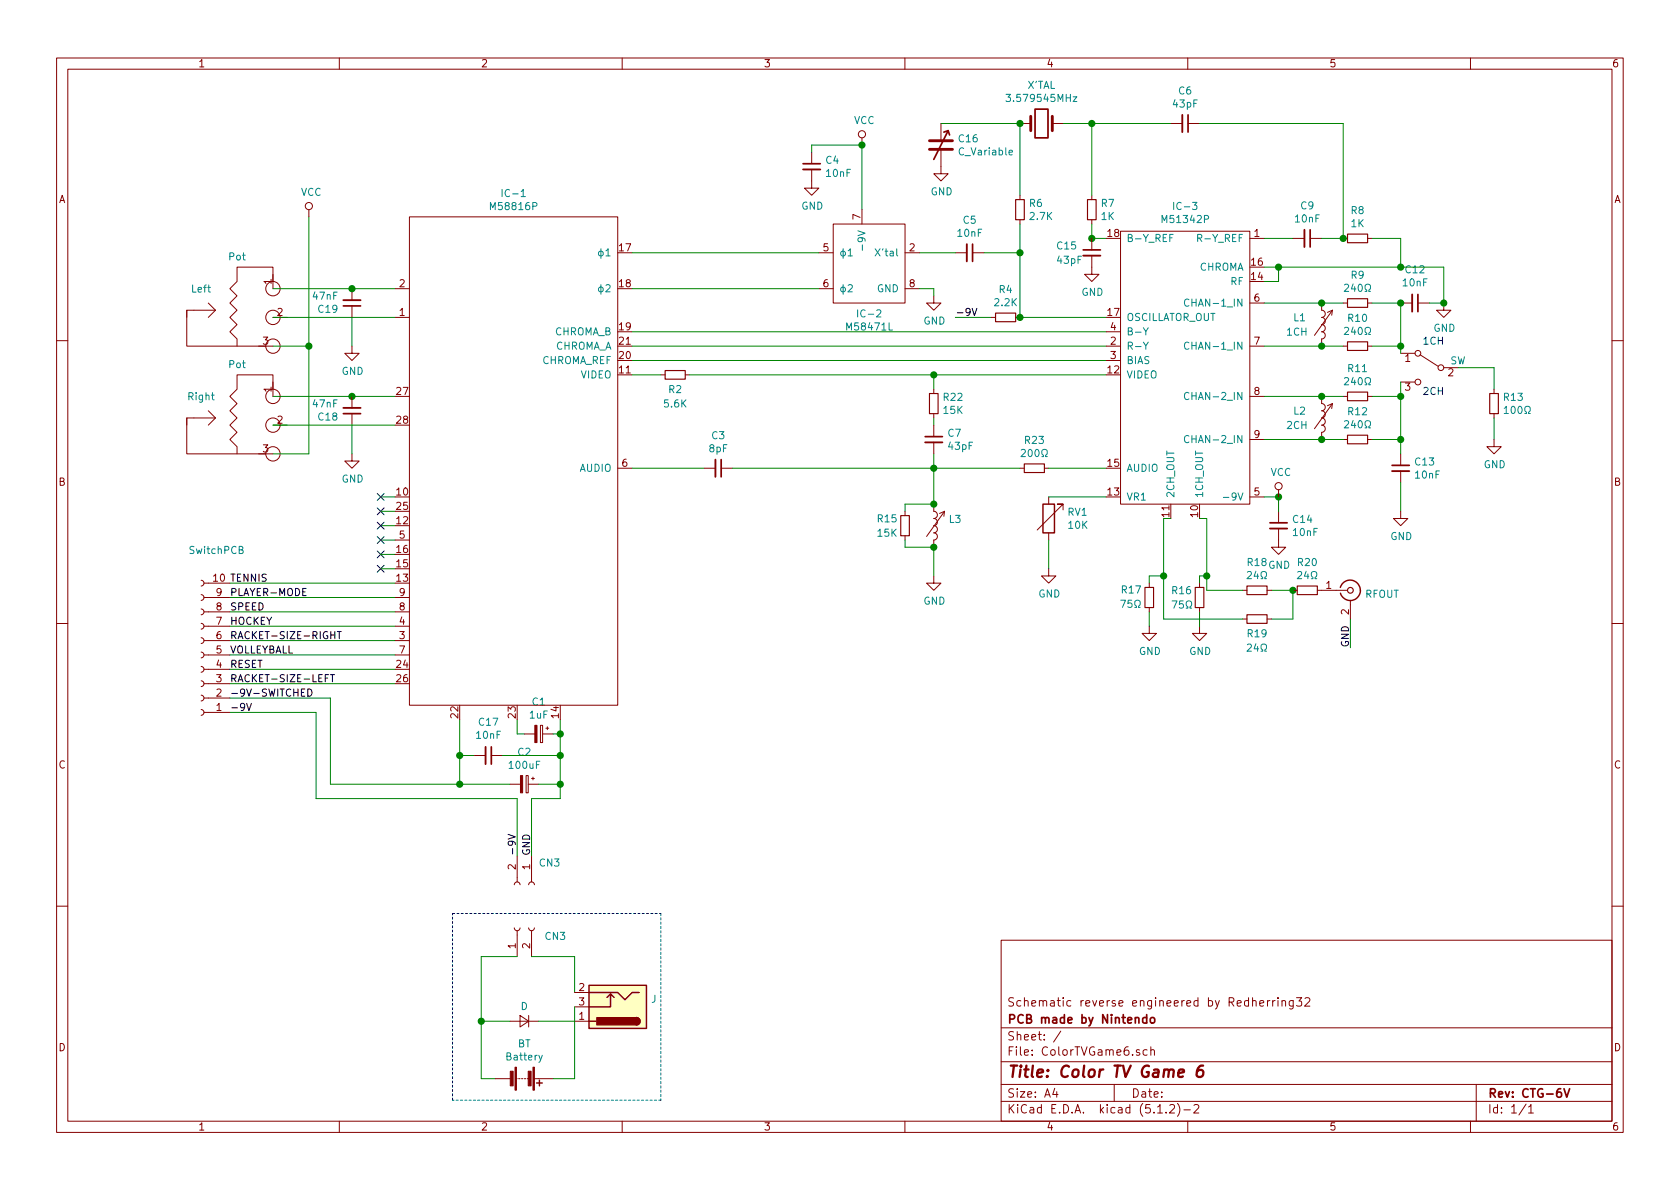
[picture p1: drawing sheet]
EESchema Schematic File Version 4
EELAYER 29 0
EELAYER END
$Descr A4 11693 8268
encoding utf-8
Sheet 1 1
Title "Color TV Game 6"
Date ""
Rev "CTG-6V"
Comp "PCB made by Nintendo "
Comment1 "Schematic reverse engineered by Redherring32"
Comment2 ""
Comment3 ""
Comment4 ""
$EndDescr
Wire Wire Line
	4400 3250 4900 3250
Wire Wire Line
	4400 2600 4600 2600
Wire Wire Line
	4400 2500 7700 2500
Wire Wire Line
	7700 2400 4400 2400
Wire Wire Line
	4400 2300 7700 2300
$Comp
L Device:C_Small C3
U 1 1
P 5000 3250
F 0 "C3" V 4771 3250 50  0000 C CNN
F 1 "8pF" V 4862 3250 50  0000 C CNN
F 2 "" H 5000 3250 50  0001 C CNN
F 3 "~" H 5000 3250 50  0001 C CNN
	1    5000 3250
	0    1    1    0   
$EndComp
Wire Wire Line
	5100 3250 6500 3250
$Comp
L Device:R_Small R23
U 1 1
P 7200 3250
F 0 "R23" V 7004 3250 50  0000 C CNN
F 1 "200Ω" V 7095 3250 50  0000 C CNN
F 2 "" H 7200 3250 50  0001 C CNN
F 3 "~" H 7200 3250 50  0001 C CNN
	1    7200 3250
	0    1    1    0   
$EndComp
Wire Wire Line
	7300 3250 7700 3250
$Comp
L Device:R_Small R2
U 1 1
P 4700 2600
F 0 "R2" V 4800 2600 50  0000 C CNN
F 1 "5.6K" V 4900 2600 50  0000 C CNN
F 2 "" H 4700 2600 50  0001 C CNN
F 3 "~" H 4700 2600 50  0001 C CNN
	1    4700 2600
	0    1    1    0   
$EndComp
Wire Wire Line
	4800 2600 6500 2600
$Comp
L Connector:Conn_01x10_Female SwitchPCB
U 1 1
P 1400 4550
F 0 "SwitchPCB" H 1292 3825 50  0000 C CNN
F 1 " " H 1292 3916 50  0000 C CNN
F 2 "" H 1400 4550 50  0001 C CNN
F 3 "~" H 1400 4550 50  0001 C CNN
	1    1400 4550
	-1   0    0    1   
$EndComp
Text Label 1600 4950 0    50   ~ 0
-9V
Wire Wire Line
	1600 4850 2300 4850
Wire Wire Line
	3200 5450 3200 5250
$Comp
L Connector:Conn_01x02_Female CN3
U 1 1
P 3700 6150
F 0 "CN3" V 3546 6198 50  0000 L CNN
F 1 " " V 3637 6198 50  0000 L CNN
F 2 "" H 3700 6150 50  0001 C CNN
F 3 "~" H 3700 6150 50  0001 C CNN
	1    3700 6150
	0    1    1    0   
$EndComp
Wire Wire Line
	3600 5550 2200 5550
Wire Wire Line
	2200 5550 2200 4950
Wire Wire Line
	1600 4950 2200 4950
Wire Wire Line
	3600 5550 3600 5950
Text Label 1600 4850 0    50   ~ 0
-9V-SWITCHED
$Comp
L Device:CP_Small C1
U 1 1
P 3750 5100
F 0 "C1" V 3525 5100 50  0000 C CNN
F 1 "1uF" V 3616 5100 50  0000 C CNN
F 2 "" H 3750 5100 50  0001 C CNN
F 3 "~" H 3750 5100 50  0001 C CNN
	1    3750 5100
	0    1    1    0   
$EndComp
Wire Wire Line
	3900 5000 3900 5100
Wire Wire Line
	3900 5100 3850 5100
Wire Wire Line
	3600 5000 3600 5100
Wire Wire Line
	3600 5100 3650 5100
Wire Wire Line
	3900 5100 3900 5250
Wire Wire Line
	3700 5550 3700 5950
Connection ~ 3900 5100
Text Label 3700 5950 1    50   ~ 0
GND
Text Label 3600 5950 1    50   ~ 0
-9V
$Comp
L Connector:Conn_01x02_Female CN3
U 1 1
P 3600 6450
F 0 "CN3" V 3538 6262 50  0000 R CNN
F 1 " " V 3447 6262 50  0000 R CNN
F 2 "" H 3600 6450 50  0001 C CNN
F 3 "~" H 3600 6450 50  0001 C CNN
	1    3600 6450
	0    -1   -1   0   
$EndComp
$Comp
L Device:D_Small D
U 1 1
P 3650 7100
F 0 "D" H 3650 7000 50  0000 C CNN
F 1 " " H 3650 6986 50  0000 C CNN
F 2 "" V 3650 7100 50  0001 C CNN
F 3 "~" V 3650 7100 50  0001 C CNN
	1    3650 7100
	-1   0    0    1   
$EndComp
Wire Wire Line
	3350 6650 3600 6650
Wire Wire Line
	4000 6900 4000 6650
Wire Wire Line
	4000 6650 3700 6650
Wire Wire Line
	3350 7500 3350 7100
Wire Wire Line
	3450 7500 3350 7500
$Comp
L Device:Battery BT
U 1 1
P 3650 7500
F 0 "BT" V 3405 7500 50  0000 C CNN
F 1 "Battery" V 3496 7500 50  0000 C CNN
F 2 "" V 3650 7560 50  0001 C CNN
F 3 "~" V 3650 7560 50  0001 C CNN
	1    3650 7500
	0    1    1    0   
$EndComp
$Comp
L Connector:Barrel_Jack_Switch J
U 1 1
P 4300 7000
F 0 "J" H 4070 6950 50  0000 R CNN
F 1 " " H 4070 7041 50  0000 R CNN
F 2 "" H 4350 6960 50  0001 C CNN
F 3 "~" H 4350 6960 50  0001 C CNN
	1    4300 7000
	-1   0    0    1   
$EndComp
Wire Wire Line
	4000 7100 3750 7100
Wire Wire Line
	3550 7100 3350 7100
Connection ~ 3350 7100
Wire Wire Line
	3350 6650 3350 7100
Wire Notes Line
	3150 6350 4600 6350
Wire Notes Line
	4600 6350 4600 7650
Wire Notes Line
	4600 7650 3150 7650
Wire Notes Line
	3150 7650 3150 6350
Wire Wire Line
	3900 5550 3700 5550
Wire Wire Line
	2300 5450 3200 5450
$Comp
L Device:CP_Small C2
U 1 1
P 3650 5450
F 0 "C2" V 3425 5450 50  0000 C CNN
F 1 "100uF" V 3516 5450 50  0000 C CNN
F 2 "" H 3650 5450 50  0001 C CNN
F 3 "~" H 3650 5450 50  0001 C CNN
	1    3650 5450
	0    1    1    0   
$EndComp
$Comp
L Device:C_Small C17
U 1 1
P 3400 5250
F 0 "C17" V 3629 5250 50  0000 C CNN
F 1 "10nF" V 3538 5250 50  0000 C CNN
F 2 "" H 3400 5250 50  0001 C CNN
F 3 "~" H 3400 5250 50  0001 C CNN
	1    3400 5250
	0    1    -1   0   
$EndComp
Wire Wire Line
	3750 5450 3900 5450
Connection ~ 3900 5450
Wire Wire Line
	3900 5450 3900 5550
Wire Wire Line
	3550 5450 3200 5450
Connection ~ 3200 5450
Wire Wire Line
	3300 5250 3200 5250
Connection ~ 3200 5250
Wire Wire Line
	3200 5250 3200 5000
Wire Wire Line
	3500 5250 3900 5250
Connection ~ 3900 5250
Wire Wire Line
	3900 5250 3900 5450
Wire Wire Line
	2300 4850 2300 5450
Wire Wire Line
	1600 4750 2750 4750
Wire Wire Line
	1600 4650 2750 4650
NoConn ~ 2650 3450
Wire Wire Line
	2650 3450 2750 3450
Wire Wire Line
	2750 3650 2650 3650
NoConn ~ 2650 3650
Wire Wire Line
	2750 4150 1600 4150
Wire Wire Line
	2750 4250 1600 4250
Wire Wire Line
	1600 4350 2750 4350
Wire Wire Line
	2750 4450 1600 4450
Wire Wire Line
	2750 4550 1600 4550
NoConn ~ 2650 3950
Wire Wire Line
	2650 3950 2750 3950
NoConn ~ 2650 3850
Wire Wire Line
	2650 3850 2750 3850
NoConn ~ 2650 3550
Wire Wire Line
	2650 3550 2750 3550
NoConn ~ 2650 3750
Wire Wire Line
	2650 3750 2750 3750
$Comp
L ColorTVGame6:Pot Left
U 1 1
P 1650 2250
F 0 "Left" H 1400 2500 50  0000 C CNN
F 1 "Pot" H 1650 2724 50  0000 C CNN
F 2 "" H 1650 2600 50  0001 C CNN
F 3 "" H 1650 2600 50  0001 C CNN
	1    1650 2250
	1    0    0    -1  
$EndComp
Wire Wire Line
	2750 2000 2450 2000
$Comp
L ColorTVGame6:Pot Right
U 1 1
P 1650 3000
F 0 "Right" H 1400 3250 50  0000 C CNN
F 1 "Pot" H 1650 3474 50  0000 C CNN
F 2 "" H 1650 3350 50  0001 C CNN
F 3 "" H 1650 3350 50  0001 C CNN
	1    1650 3000
	1    0    0    -1  
$EndComp
$Comp
L ColorTVGame6:M58816P IC-1
U 1 1
P 3550 3200
F 0 "IC-1" H 3575 5065 50  0000 C CNN
F 1 "M58816P" H 3575 4974 50  0000 C CNN
F 2 "" H 3550 4950 50  0001 C CNN
F 3 "" H 3550 4950 50  0001 C CNN
	1    3550 3200
	1    0    0    -1  
$EndComp
Wire Wire Line
	1900 2400 2150 2400
Wire Wire Line
	2150 2400 2150 3150
Wire Wire Line
	2150 3150 1900 3150
Wire Wire Line
	2150 2400 2150 1500
Connection ~ 2150 2400
$Comp
L Device:C_Small C19
U 1 1
P 2450 2100
F 0 "C19" H 2542 2146 50  0000 L CNN
F 1 "47nF" H 2542 2055 50  0000 L CNN
F 2 "" H 2450 2100 50  0001 C CNN
F 3 "~" H 2450 2100 50  0001 C CNN
	1    2450 2100
	-1   0    0    1   
$EndComp
Connection ~ 2450 2000
Wire Wire Line
	2450 2000 1900 2000
Wire Wire Line
	2450 2400 2450 2200
Wire Wire Line
	2450 3150 2450 2950
Wire Wire Line
	7700 1650 7600 1650
Wire Wire Line
	7600 1650 7600 1550
$Comp
L Device:R_Small R7
U 1 1
P 7600 1450
F 0 "R7" H 7659 1496 50  0000 L CNN
F 1 "1K" H 7659 1405 50  0000 L CNN
F 2 "" H 7600 1450 50  0001 C CNN
F 3 "~" H 7600 1450 50  0001 C CNN
	1    7600 1450
	1    0    0    -1  
$EndComp
Wire Wire Line
	7600 850  7600 1350
Wire Wire Line
	6500 2600 6500 2700
Connection ~ 6500 2600
Wire Wire Line
	6500 2600 7700 2600
Connection ~ 6500 3250
Wire Wire Line
	6500 3250 7100 3250
$Comp
L Device:R_Small R22
U 1 1
P 6500 2800
F 0 "R22" H 6559 2846 50  0000 L CNN
F 1 "15K" H 6559 2755 50  0000 L CNN
F 2 "" H 6500 2800 50  0001 C CNN
F 3 "~" H 6500 2800 50  0001 C CNN
	1    6500 2800
	1    0    0    -1  
$EndComp
Wire Wire Line
	6500 2900 6500 2950
$Comp
L Device:C_Small C7
U 1 1
P 6500 3050
F 0 "C7" H 6592 3096 50  0000 L CNN
F 1 "43pF" H 6592 3005 50  0000 L CNN
F 2 "" H 6500 3050 50  0001 C CNN
F 3 "~" H 6500 3050 50  0001 C CNN
	1    6500 3050
	1    0    0    -1  
$EndComp
Wire Wire Line
	6500 3150 6500 3250
$Comp
L Device:R_Variable RV1
U 1 1
P 7300 3600
F 0 "RV1" H 7428 3646 50  0000 L CNN
F 1 "10K" H 7428 3555 50  0000 L CNN
F 2 "" V 7230 3600 50  0001 C CNN
F 3 "~" H 7300 3600 50  0001 C CNN
	1    7300 3600
	1    0    0    -1  
$EndComp
Wire Wire Line
	7700 3450 7300 3450
Wire Wire Line
	7300 3950 7300 3750
$Comp
L Device:LTRIM L3
U 1 1
P 6500 3650
F 0 "L3" H 6602 3696 50  0000 L CNN
F 1 " " H 6602 3605 50  0000 L CNN
F 2 "" H 6500 3650 50  0001 C CNN
F 3 "~" H 6500 3650 50  0001 C CNN
	1    6500 3650
	1    0    0    -1  
$EndComp
$Comp
L Device:R_Small R15
U 1 1
P 6300 3650
F 0 "R15" H 6100 3700 50  0000 L CNN
F 1 "15K" H 6100 3600 50  0000 L CNN
F 2 "" H 6300 3650 50  0001 C CNN
F 3 "~" H 6300 3650 50  0001 C CNN
	1    6300 3650
	1    0    0    -1  
$EndComp
Wire Wire Line
	6500 3500 6500 3250
Wire Wire Line
	6500 3500 6300 3500
Wire Wire Line
	6300 3500 6300 3550
Wire Wire Line
	6300 3750 6300 3800
Wire Wire Line
	6300 3800 6500 3800
Connection ~ 6500 3500
Wire Wire Line
	6500 3800 6500 4000
Connection ~ 6500 3800
Wire Wire Line
	7600 850  8150 850 
Wire Wire Line
	9350 850  9350 1650
$Comp
L Device:C_Small C6
U 1 1
P 8250 850
F 0 "C6" V 8021 850 50  0000 C CNN
F 1 "43pF" V 8112 850 50  0000 C CNN
F 2 "" H 8250 850 50  0001 C CNN
F 3 "~" H 8250 850 50  0001 C CNN
	1    8250 850 
	0    1    1    0   
$EndComp
Wire Wire Line
	8800 1650 9000 1650
Wire Wire Line
	8350 850  9350 850 
$Comp
L Device:C_Small C9
U 1 1
P 9100 1650
F 0 "C9" V 8871 1650 50  0000 C CNN
F 1 "10nF" V 8962 1650 50  0000 C CNN
F 2 "" H 9100 1650 50  0001 C CNN
F 3 "~" H 9100 1650 50  0001 C CNN
	1    9100 1650
	0    1    1    0   
$EndComp
Wire Wire Line
	9200 1650 9350 1650
$Comp
L Device:C_Small C14
U 1 1
P 8900 3650
F 0 "C14" H 8992 3696 50  0000 L CNN
F 1 "10nF" H 8992 3605 50  0000 L CNN
F 2 "" H 8900 3650 50  0001 C CNN
F 3 "~" H 8900 3650 50  0001 C CNN
	1    8900 3650
	1    0    0    -1  
$EndComp
Wire Wire Line
	8800 3450 8900 3450
Wire Wire Line
	8900 3450 8900 3550
Connection ~ 8900 3450
$Comp
L Device:LTRIM L2
U 1 1
P 9200 2900
F 0 "L2" H 9000 2950 50  0000 L CNN
F 1 "2CH" H 8950 2850 50  0000 L CNN
F 2 "" H 9200 2900 50  0001 C CNN
F 3 "~" H 9200 2900 50  0001 C CNN
	1    9200 2900
	1    0    0    -1  
$EndComp
$Comp
L Device:LTRIM L1
U 1 1
P 9200 2250
F 0 "L1" H 9000 2300 50  0000 L CNN
F 1 "1CH" H 8950 2200 50  0000 L CNN
F 2 "" H 9200 2250 50  0001 C CNN
F 3 "~" H 9200 2250 50  0001 C CNN
	1    9200 2250
	1    0    0    -1  
$EndComp
Wire Wire Line
	9200 2100 8800 2100
$Comp
L Switch:SW_SPDT SW
U 1 1
P 9950 2550
F 0 "SW" H 9750 2600 50  0000 C CNN
F 1 " " H 9800 2650 50  0000 C CNN
F 2 "" H 9950 2550 50  0001 C CNN
F 3 "~" H 9950 2550 50  0001 C CNN
	1    9950 2550
	-1   0    0    -1  
$EndComp
Wire Wire Line
	9750 2450 9750 2400
Wire Wire Line
	9750 2400 9550 2400
Connection ~ 9200 2400
Wire Wire Line
	9750 2650 9750 2750
Wire Wire Line
	9750 2750 9550 2750
$Comp
L Device:R_Small R10
U 1 1
P 9450 2400
F 0 "R10" V 9254 2400 50  0000 C CNN
F 1 "240Ω" V 9345 2400 50  0000 C CNN
F 2 "" H 9450 2400 50  0001 C CNN
F 3 "~" H 9450 2400 50  0001 C CNN
	1    9450 2400
	0    1    1    0   
$EndComp
Wire Wire Line
	9350 2400 9200 2400
$Comp
L Device:R_Small R11
U 1 1
P 9450 2750
F 0 "R11" V 9254 2750 50  0000 C CNN
F 1 "240Ω" V 9345 2750 50  0000 C CNN
F 2 "" H 9450 2750 50  0001 C CNN
F 3 "~" H 9450 2750 50  0001 C CNN
	1    9450 2750
	0    1    1    0   
$EndComp
Wire Wire Line
	9750 3050 9750 2750
Connection ~ 9750 2750
Wire Wire Line
	9200 2100 9350 2100
Wire Wire Line
	9750 2100 9750 2400
Connection ~ 9200 2100
Connection ~ 9750 2400
$Comp
L Device:R_Small R9
U 1 1
P 9450 2100
F 0 "R9" V 9254 2100 50  0000 C CNN
F 1 "240Ω" V 9345 2100 50  0000 C CNN
F 2 "" H 9450 2100 50  0001 C CNN
F 3 "~" H 9450 2100 50  0001 C CNN
	1    9450 2100
	0    1    1    0   
$EndComp
Wire Wire Line
	9550 2100 9750 2100
$Comp
L Device:R_Small R12
U 1 1
P 9450 3050
F 0 "R12" V 9254 3050 50  0000 C CNN
F 1 "240Ω" V 9345 3050 50  0000 C CNN
F 2 "" H 9450 3050 50  0001 C CNN
F 3 "~" H 9450 3050 50  0001 C CNN
	1    9450 3050
	0    1    1    0   
$EndComp
Wire Wire Line
	9550 3050 9750 3050
$Comp
L Device:C_Small C13
U 1 1
P 9750 3250
F 0 "C13" H 9842 3296 50  0000 L CNN
F 1 "10nF" H 9842 3205 50  0000 L CNN
F 2 "" H 9750 3250 50  0001 C CNN
F 3 "~" H 9750 3250 50  0001 C CNN
	1    9750 3250
	1    0    0    -1  
$EndComp
$Comp
L Device:C_Small C12
U 1 1
P 9850 2100
F 0 "C12" V 10079 2100 50  0000 C CNN
F 1 "10nF" V 9988 2100 50  0000 C CNN
F 2 "" H 9850 2100 50  0001 C CNN
F 3 "~" H 9850 2100 50  0001 C CNN
	1    9850 2100
	0    1    -1   0   
$EndComp
Connection ~ 9750 2100
Wire Wire Line
	9950 2100 10050 2100
Wire Wire Line
	10150 2550 10400 2550
Wire Wire Line
	10400 2550 10400 2700
$Comp
L Device:R_Small R13
U 1 1
P 10400 2800
F 0 "R13" H 10459 2846 50  0000 L CNN
F 1 "100Ω" H 10459 2755 50  0000 L CNN
F 2 "" H 10400 2800 50  0001 C CNN
F 3 "~" H 10400 2800 50  0001 C CNN
	1    10400 2800
	1    0    0    -1  
$EndComp
Wire Wire Line
	10400 2900 10400 3050
Wire Wire Line
	9750 3050 9750 3150
Connection ~ 9750 3050
Wire Wire Line
	9750 3350 9750 3550
$Comp
L ColorTVGame6:M51342P IC-3
U 1 1
P 8250 2600
F 0 "IC-3" H 8250 3775 50  0000 C CNN
F 1 "M51342P" H 8250 3684 50  0000 C CNN
F 2 "" H 8250 3700 50  0001 C CNN
F 3 "" H 8250 3700 50  0001 C CNN
	1    8250 2600
	1    0    0    -1  
$EndComp
Wire Wire Line
	9400 4300 9400 4500
Text Label 9400 4500 1    50   ~ 0
GND
$Comp
L Connector:Conn_Coaxial RFOUT
U 1 1
P 9400 4100
F 0 "RFOUT" H 9500 4075 50  0000 L CNN
F 1 " " H 9500 3984 50  0000 L CNN
F 2 "" H 9400 4100 50  0001 C CNN
F 3 " ~" H 9400 4100 50  0001 C CNN
	1    9400 4100
	1    0    0    -1  
$EndComp
Connection ~ 9000 4100
$Comp
L Device:R_Small R20
U 1 1
P 9100 4100
F 0 "R20" V 8904 4100 50  0000 C CNN
F 1 "24Ω" V 8995 4100 50  0000 C CNN
F 2 "" H 9100 4100 50  0001 C CNN
F 3 "~" H 9100 4100 50  0001 C CNN
	1    9100 4100
	0    1    1    0   
$EndComp
Wire Wire Line
	9000 4100 8850 4100
Wire Wire Line
	9000 4300 9000 4100
Wire Wire Line
	8850 4300 9000 4300
$Comp
L Device:R_Small R19
U 1 1
P 8750 4300
F 0 "R19" V 8850 4300 50  0000 C CNN
F 1 "24Ω" V 8950 4300 50  0000 C CNN
F 2 "" H 8750 4300 50  0001 C CNN
F 3 "~" H 8750 4300 50  0001 C CNN
	1    8750 4300
	0    1    1    0   
$EndComp
$Comp
L Device:R_Small R18
U 1 1
P 8750 4100
F 0 "R18" V 8554 4100 50  0000 C CNN
F 1 "24Ω" V 8645 4100 50  0000 C CNN
F 2 "" H 8750 4100 50  0001 C CNN
F 3 "~" H 8750 4100 50  0001 C CNN
	1    8750 4100
	0    1    1    0   
$EndComp
$Comp
L Device:R_Small R17
U 1 1
P 8000 4150
F 0 "R17" H 8050 4100 50  0000 L CNN
F 1 "75Ω" H 8050 4200 50  0000 L CNN
F 2 "" H 8000 4150 50  0001 C CNN
F 3 "~" H 8000 4150 50  0001 C CNN
	1    8000 4150
	-1   0    0    1   
$EndComp
$Comp
L Device:R_Small R16
U 1 1
P 8350 4150
F 0 "R16" H 8150 4200 50  0000 L CNN
F 1 "75Ω" H 8150 4100 50  0000 L CNN
F 2 "" H 8350 4150 50  0001 C CNN
F 3 "~" H 8350 4150 50  0001 C CNN
	1    8350 4150
	1    0    0    -1  
$EndComp
Connection ~ 7600 850 
Connection ~ 7600 1650
Wire Wire Line
	6000 1000 6000 1450
$Comp
L Device:C_Small C4
U 1 1
P 5650 1150
F 0 "C4" H 5742 1196 50  0000 L CNN
F 1 "10nF" H 5742 1105 50  0000 L CNN
F 2 "" H 5650 1150 50  0001 C CNN
F 3 "~" H 5650 1150 50  0001 C CNN
	1    5650 1150
	1    0    0    -1  
$EndComp
Wire Wire Line
	5650 1000 5650 1050
Wire Wire Line
	6000 1000 5650 1000
$Comp
L Device:C_Variable C16
U 1 1
P 6550 1000
F 0 "C16" H 6665 1046 50  0000 L CNN
F 1 "C_Variable" H 6665 955 50  0000 L CNN
F 2 "" H 6550 1000 50  0001 C CNN
F 3 "~" H 6550 1000 50  0001 C CNN
	1    6550 1000
	1    0    0    -1  
$EndComp
$Comp
L Device:C_Small C15
U 1 1
P 7600 1750
F 0 "C15" H 7350 1800 50  0000 L CNN
F 1 "43pF" H 7350 1700 50  0000 L CNN
F 2 "" H 7600 1750 50  0001 C CNN
F 3 "~" H 7600 1750 50  0001 C CNN
	1    7600 1750
	1    0    0    -1  
$EndComp
Wire Wire Line
	7400 850  7600 850 
Wire Wire Line
	7100 1350 7100 850 
$Comp
L Device:Crystal X'TAL
U 1 1
P 7250 850
F 0 "X'TAL" H 7250 1118 50  0000 C CNN
F 1 "3.579545MHz" H 7250 1027 50  0000 C CNN
F 2 "" H 7250 850 50  0001 C CNN
F 3 "~" H 7250 850 50  0001 C CNN
	1    7250 850 
	1    0    0    -1  
$EndComp
Connection ~ 7100 1750
Wire Wire Line
	7100 1750 7100 2200
Wire Wire Line
	7100 1750 7100 1550
$Comp
L Device:R_Small R6
U 1 1
P 7100 1450
F 0 "R6" H 7159 1496 50  0000 L CNN
F 1 "2.7K" H 7159 1405 50  0000 L CNN
F 2 "" H 7100 1450 50  0001 C CNN
F 3 "~" H 7100 1450 50  0001 C CNN
	1    7100 1450
	1    0    0    -1  
$EndComp
$Comp
L Device:C_Small C5
U 1 1
P 6750 1750
F 0 "C5" V 6521 1750 50  0000 C CNN
F 1 "10nF" V 6612 1750 50  0000 C CNN
F 2 "" H 6750 1750 50  0001 C CNN
F 3 "~" H 6750 1750 50  0001 C CNN
	1    6750 1750
	0    1    1    0   
$EndComp
Wire Wire Line
	6650 2200 6900 2200
Text Label 6650 2200 0    50   ~ 0
-9V
$Comp
L Device:R_Small R4
U 1 1
P 7000 2200
F 0 "R4" V 6804 2200 50  0000 C CNN
F 1 "2.2K" V 6895 2200 50  0000 C CNN
F 2 "" H 7000 2200 50  0001 C CNN
F 3 "~" H 7000 2200 50  0001 C CNN
	1    7000 2200
	0    1    1    0   
$EndComp
Wire Wire Line
	6400 1750 6650 1750
Wire Wire Line
	5700 1750 4400 1750
Wire Wire Line
	5700 2000 4400 2000
$Comp
L ColorTVGame6:M58471L IC-2
U 1 1
P 6050 2600
F 0 "IC-2" H 6050 3027 50  0000 C CNN
F 1 "M58471L" H 6050 2936 50  0000 C CNN
F 2 "" H 5250 3150 50  0001 C CNN
F 3 "" H 5250 3150 50  0001 C CNN
	1    6050 2600
	1    0    0    -1  
$EndComp
Wire Wire Line
	8800 1850 8900 1850
Wire Wire Line
	8900 1850 8900 1950
Wire Wire Line
	8900 1950 8800 1950
Wire Wire Line
	8900 1850 9750 1850
Connection ~ 8900 1850
Wire Wire Line
	10050 1850 10050 2100
$Comp
L Device:R_Small R8
U 1 1
P 9450 1650
F 0 "R8" V 9254 1650 50  0000 C CNN
F 1 "1K" V 9345 1650 50  0000 C CNN
F 2 "" H 9450 1650 50  0001 C CNN
F 3 "~" H 9450 1650 50  0001 C CNN
	1    9450 1650
	0    1    1    0   
$EndComp
Text Notes 9900 2750 0    50   ~ 0
2CH\n
Text Notes 9900 2400 0    50   ~ 0
1CH\n
Wire Wire Line
	8150 3600 8100 3600
Wire Wire Line
	8350 3600 8400 3600
Wire Wire Line
	8800 2400 9200 2400
Connection ~ 9200 2750
Wire Wire Line
	9200 2750 9350 2750
Connection ~ 9200 3050
Wire Wire Line
	9200 3050 9350 3050
Wire Wire Line
	8800 3050 9200 3050
Wire Wire Line
	8800 2750 9200 2750
Connection ~ 9350 1650
Wire Wire Line
	9550 1650 9750 1650
Wire Wire Line
	9750 1650 9750 1850
Connection ~ 9750 1850
Wire Wire Line
	9750 1850 10050 1850
Connection ~ 2450 2750
Wire Wire Line
	2450 2750 1900 2750
Wire Wire Line
	2750 2750 2450 2750
$Comp
L Device:C_Small C18
U 1 1
P 2450 2850
F 0 "C18" H 2542 2896 50  0000 L CNN
F 1 "47nF" H 2542 2805 50  0000 L CNN
F 2 "" H 2450 2850 50  0001 C CNN
F 3 "~" H 2450 2850 50  0001 C CNN
	1    2450 2850
	-1   0    0    1   
$EndComp
Wire Wire Line
	1900 2950 2750 2950
$Comp
L power:GND #PWR?
U 1 1
P 2450 2400
F 0 "#PWR?" H 2450 2150 50  0001 C CNN
F 1 "GND" H 2455 2227 50  0000 C CNN
F 2 "" H 2450 2400 50  0001 C CNN
F 3 "" H 2450 2400 50  0001 C CNN
	1    2450 2400
	1    0    0    -1  
$EndComp
Wire Wire Line
	1900 2200 2750 2200
$Comp
L power:GND #PWR?
U 1 1
P 2450 3150
F 0 "#PWR?" H 2450 2900 50  0001 C CNN
F 1 "GND" H 2455 2977 50  0000 C CNN
F 2 "" H 2450 3150 50  0001 C CNN
F 3 "" H 2450 3150 50  0001 C CNN
	1    2450 3150
	1    0    0    -1  
$EndComp
$Comp
L power:GND #PWR?
U 1 1
P 6500 4000
F 0 "#PWR?" H 6500 3750 50  0001 C CNN
F 1 "GND" H 6505 3827 50  0000 C CNN
F 2 "" H 6500 4000 50  0001 C CNN
F 3 "" H 6500 4000 50  0001 C CNN
	1    6500 4000
	1    0    0    -1  
$EndComp
$Comp
L power:GND #PWR?
U 1 1
P 7300 3950
F 0 "#PWR?" H 7300 3700 50  0001 C CNN
F 1 "GND" H 7305 3777 50  0000 C CNN
F 2 "" H 7300 3950 50  0001 C CNN
F 3 "" H 7300 3950 50  0001 C CNN
	1    7300 3950
	1    0    0    -1  
$EndComp
$Comp
L power:GND #PWR?
U 1 1
P 8000 4350
F 0 "#PWR?" H 8000 4100 50  0001 C CNN
F 1 "GND" H 8005 4177 50  0000 C CNN
F 2 "" H 8000 4350 50  0001 C CNN
F 3 "" H 8000 4350 50  0001 C CNN
	1    8000 4350
	1    0    0    -1  
$EndComp
$Comp
L power:GND #PWR?
U 1 1
P 8900 3750
F 0 "#PWR?" H 8900 3500 50  0001 C CNN
F 1 "GND" H 8905 3577 50  0000 C CNN
F 2 "" H 8900 3750 50  0001 C CNN
F 3 "" H 8900 3750 50  0001 C CNN
	1    8900 3750
	1    0    0    -1  
$EndComp
$Comp
L power:GND #PWR?
U 1 1
P 9750 3550
F 0 "#PWR?" H 9750 3300 50  0001 C CNN
F 1 "GND" H 9755 3377 50  0000 C CNN
F 2 "" H 9750 3550 50  0001 C CNN
F 3 "" H 9750 3550 50  0001 C CNN
	1    9750 3550
	1    0    0    -1  
$EndComp
$Comp
L power:GND #PWR?
U 1 1
P 10400 3050
F 0 "#PWR?" H 10400 2800 50  0001 C CNN
F 1 "GND" H 10405 2877 50  0000 C CNN
F 2 "" H 10400 3050 50  0001 C CNN
F 3 "" H 10400 3050 50  0001 C CNN
	1    10400 3050
	1    0    0    -1  
$EndComp
$Comp
L power:GND #PWR?
U 1 1
P 10050 2100
F 0 "#PWR?" H 10050 1850 50  0001 C CNN
F 1 "GND" H 10055 1927 50  0000 C CNN
F 2 "" H 10050 2100 50  0001 C CNN
F 3 "" H 10050 2100 50  0001 C CNN
	1    10050 2100
	1    0    0    -1  
$EndComp
Connection ~ 10050 2100
$Comp
L power:GND #PWR?
U 1 1
P 7600 1850
F 0 "#PWR?" H 7600 1600 50  0001 C CNN
F 1 "GND" H 7605 1677 50  0000 C CNN
F 2 "" H 7600 1850 50  0001 C CNN
F 3 "" H 7600 1850 50  0001 C CNN
	1    7600 1850
	1    0    0    -1  
$EndComp
$Comp
L power:GND #PWR?
U 1 1
P 6550 1150
F 0 "#PWR?" H 6550 900 50  0001 C CNN
F 1 "GND" H 6555 977 50  0000 C CNN
F 2 "" H 6550 1150 50  0001 C CNN
F 3 "" H 6550 1150 50  0001 C CNN
	1    6550 1150
	1    0    0    -1  
$EndComp
$Comp
L power:GND #PWR?
U 1 1
P 5650 1250
F 0 "#PWR?" H 5650 1000 50  0001 C CNN
F 1 "GND" H 5655 1077 50  0000 C CNN
F 2 "" H 5650 1250 50  0001 C CNN
F 3 "" H 5650 1250 50  0001 C CNN
	1    5650 1250
	1    0    0    -1  
$EndComp
Connection ~ 7100 850 
Connection ~ 7100 2200
Wire Wire Line
	7100 2200 7700 2200
Wire Wire Line
	6550 850  7100 850 
Wire Wire Line
	6850 1750 7100 1750
Wire Wire Line
	6400 2000 6500 2000
Wire Wire Line
	6500 2000 6500 2050
$Comp
L power:GND #PWR?
U 1 1
P 6500 2050
F 0 "#PWR?" H 6500 1800 50  0001 C CNN
F 1 "GND" H 6505 1877 50  0000 C CNN
F 2 "" H 6500 2050 50  0001 C CNN
F 3 "" H 6500 2050 50  0001 C CNN
	1    6500 2050
	1    0    0    -1  
$EndComp
$Comp
L power:VCC #PWR?
U 1 1
P 8900 3450
F 0 "#PWR?" H 8900 3300 50  0001 C CNN
F 1 "VCC" H 8917 3623 50  0000 C CNN
F 2 "" H 8900 3450 50  0001 C CNN
F 3 "" H 8900 3450 50  0001 C CNN
	1    8900 3450
	1    0    0    -1  
$EndComp
$Comp
L power:VCC #PWR?
U 1 1
P 6000 1000
F 0 "#PWR?" H 6000 850 50  0001 C CNN
F 1 "VCC" H 6017 1173 50  0000 C CNN
F 2 "" H 6000 1000 50  0001 C CNN
F 3 "" H 6000 1000 50  0001 C CNN
	1    6000 1000
	1    0    0    -1  
$EndComp
Connection ~ 6000 1000
$Comp
L power:VCC #PWR?
U 1 1
P 2150 1500
F 0 "#PWR?" H 2150 1350 50  0001 C CNN
F 1 "VCC" H 2167 1673 50  0000 C CNN
F 2 "" H 2150 1500 50  0001 C CNN
F 3 "" H 2150 1500 50  0001 C CNN
	1    2150 1500
	1    0    0    -1  
$EndComp
Wire Wire Line
	3850 7500 4000 7500
Wire Wire Line
	4000 7000 4000 7500
Wire Wire Line
	8400 4100 8650 4100
Wire Wire Line
	8100 4300 8650 4300
Wire Wire Line
	8100 3600 8100 4000
Wire Wire Line
	8000 4050 8000 4000
Wire Wire Line
	8000 4000 8100 4000
Connection ~ 8100 4000
Wire Wire Line
	8100 4000 8100 4300
$Comp
L power:GND #PWR?
U 1 1
P 8350 4350
F 0 "#PWR?" H 8350 4100 50  0001 C CNN
F 1 "GND" H 8355 4177 50  0000 C CNN
F 2 "" H 8350 4350 50  0001 C CNN
F 3 "" H 8350 4350 50  0001 C CNN
	1    8350 4350
	1    0    0    -1  
$EndComp
Wire Wire Line
	8350 4350 8350 4250
Wire Wire Line
	8000 4350 8000 4250
Wire Wire Line
	8400 3600 8400 4000
Wire Wire Line
	8350 4050 8350 4000
Wire Wire Line
	8350 4000 8400 4000
Connection ~ 8400 4000
Wire Wire Line
	8400 4000 8400 4100
Text Label 1600 4050 0    50   ~ 0
TENNIS
Wire Wire Line
	1600 4050 2750 4050
Text Label 1600 4750 0    50   ~ 0
RACKET-SIZE-LEFT
Text Label 1600 4650 0    50   ~ 0
RESET
Text Label 1600 4550 0    50   ~ 0
VOLLEYBALL
Text Label 1600 4450 0    50   ~ 0
RACKET-SIZE-RIGHT
Text Label 1600 4350 0    50   ~ 0
HOCKEY
Text Label 1600 4250 0    50   ~ 0
SPEED
Text Label 1600 4150 0    50   ~ 0
PLAYER-MODE
$EndSCHEMATC
